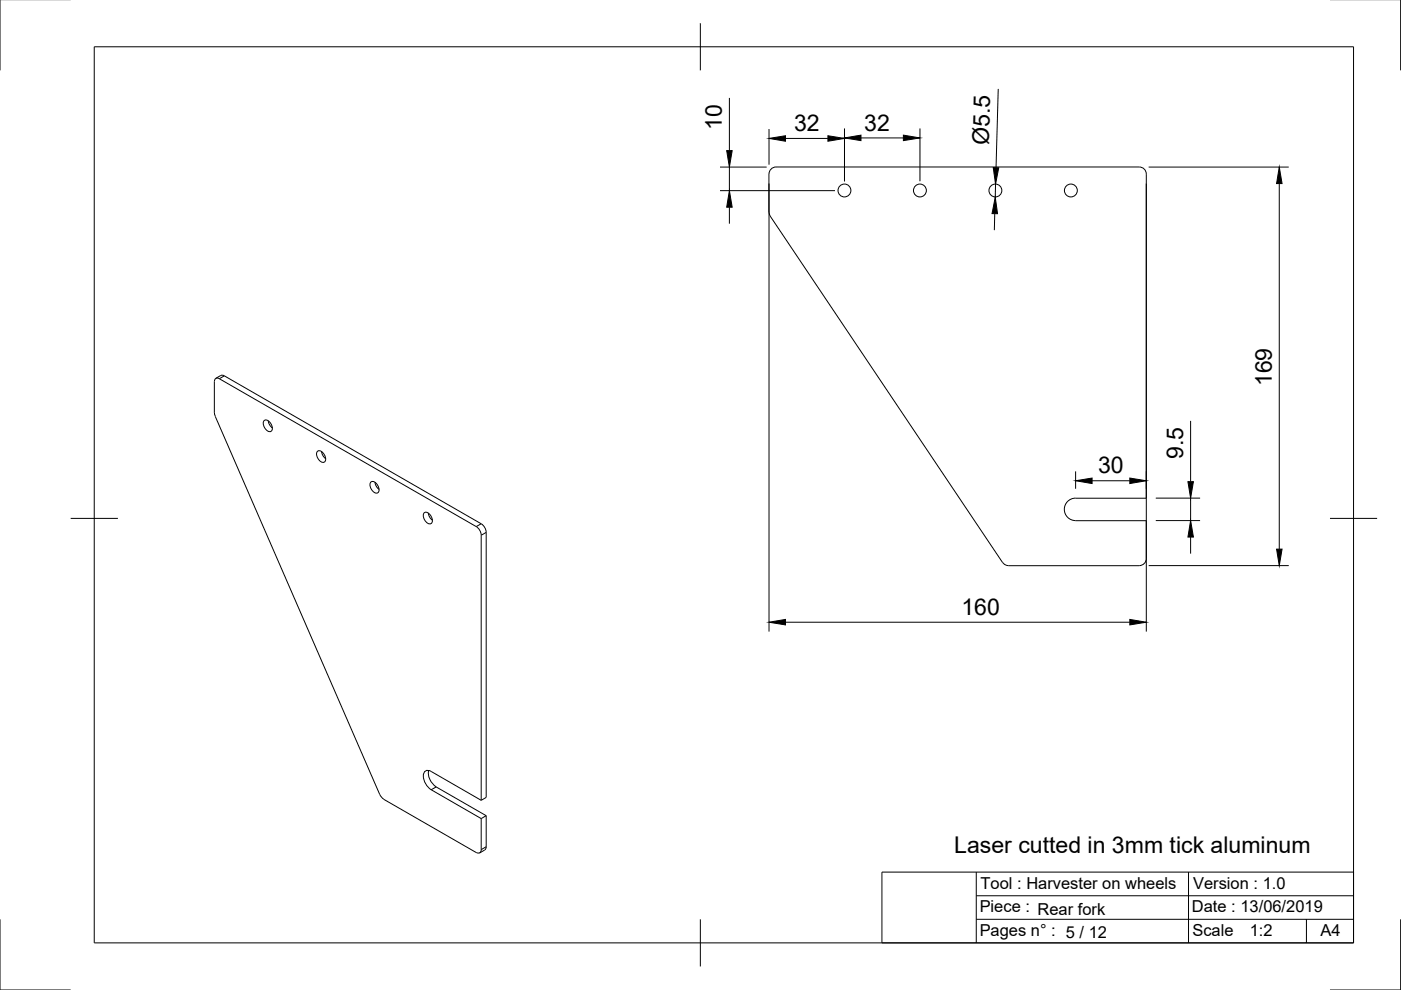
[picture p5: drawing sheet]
<svg xmlns="http://www.w3.org/2000/svg" width="297mm" height="210mm" viewBox="0 0 297 210" stroke-linecap="round" stroke-linejoin="round" font-family="sans-serif">
<!-- layer: Visible -->
<g fill="none" stroke="#000" stroke-width=".21">
<path d="M163.3 45.8l49.3 73.5M163.3 45.8l-.3-.8v-8.1a1.49 1.49 0 0 1 1.5-1.5h77a1.49 1.49 0 0 1 1.5 1.5v68.7h-15a2.38 2.38 0 0 0-2.3 2.4 2.38 2.38 0 0 0 2.3 2.4M45.4 80.9v6.6M45.5 80.9v-.3a.61 .61 0 0 1 1-.3l54.5 31.3a2.33 2.33 0 0 1 1 1.9v56.2M45.5 87.5l.1 .8 35.1 80.4 .7 .8 19.6 11.3a.66 .66 0 0 0 .7 0 .66 .66 0 0 0 .3-.7M45.8 80.2l1.2-.7 .6 .2 54.4 31.4a2.33 2.33 0 0 1 1.1 1.8v56.2l-1.1 .6M56.1 89.1a1.57 1.57 0 0 1 1.4 2.4 1.57 1.57 0 0 1-1.4-2.4zM56.9 89.2l.2 .7 .6 .8M67.4 95.6a1.57 1.57 0 0 1 1.4 2.4 1.57 1.57 0 0 1-1.4-2.4zM68.2 95.7l.2 .7 .6 .8M78.7 102.1a1.57 1.57 0 0 1 1.4 2.4 1.57 1.57 0 0 1-1.4-2.4zM79.5 102.3l.4 1 .5 .5"/>
<path d="M90 108.7a1.57 1.57 0 0 1 1.4 2.3 1.57 1.57 0 0 1-1.4-2.3zM90.8 108.8l.2 .7 .7 .8M212.6 119.3a1.49 1.49 0 0 0 1.2 .6M213.8 119.9h27.7M228 110.4h15v8M243 118.4a1.49 1.49 0 0 1-1.5 1.5M90.9 163.3a3.5 3.5 0 0 0 1.6 3.5l10.6 6.1M102 169.7l-10.6-6.1a1.02 1.02 0 0 0-1.2-.2 1.02 1.02 0 0 0-.4 1.1 3.7 3.7 0 0 0 1.6 2.9l10.6 6.2M102 173.6v6.5M103.1 172.9v6.9l-.3 .4-1.1 .6M103.1 172.9l-1.1 .7"/>
<circle cx="179" cy="40.4" r="1.37"/>
<circle cx="195" cy="40.4" r="1.37"/>
<circle cx="211" cy="40.4" r="1.37"/>
<circle cx="227" cy="40.4" r="1.37"/>
</g>
<!-- layer: Visible Narrow -->
<path d="M47.6 79.7l-1.1 .6M102 111.1l-1 .5M103.1 112.9l-1.1 .6M92.5 166.8l-1.1 .6M103.1 179.5l-1.1 .6" fill="none" stroke="#000" stroke-width=".21"/>
<!-- layer: Border -->
<path d="M0 -.1v15M297 -.1v15M20 9.9h267v190h-267zM148.5 4.9v10M15 109.9h10M282 109.9h10M0 194.9v15h15M148.5 194.9v10M297 194.9v15h-15" fill="none" stroke="#000" stroke-width=".21"/>
<!-- layer: TitleBlock -->
<path d="M187 184.9h100v15h-100zM207 194.9h80M207 189.9h80M207 184.9v15M252 184.9v15M277 194.9v5" fill="none" stroke="#000" stroke-width=".21"/>
<!-- layer: Dimensions -->
<g fill="none" stroke="#000" stroke-width=".21">
<path d="M211.6 18.9l-.4 16.7M152.7 35.4h9.8M154.6 20.8v11.1M154.6 35.4v5M163 27.4v7.5M163 38.9v95M166.5 29.4h9M179 27.2v11.2M182.5 29.2h9M195.1 27.2v11.2M211.1 39l-.1 2.8M243 38.9v95"/>
<path d="M243.5 35.4h29.7M271.2 38.9v77.5M152.7 40.4h24.3M154.6 43.9v3.5M210.9 45.3l-.1 3.5M228 99.9v3.7M252.4 89.2v12.9M231.5 101.9h8M243.5 119.9h29.7M245 110.4h9.4M245 105.6h9.4M252.4 105.6v4.8"/>
<path d="M252.4 113.9v3.5M166.5 131.9h73"/>
</g>
<g fill="#000" stroke="#000" stroke-width=".21">
<path d="M154.1 31.9h1.1l-.6 3.5zM163 29.4l3.5-.6v1.1zM175.5 28.8l3.5 .6-3.5 .5zM179 29.2l3.5-.5v1.1zM191.5 28.7l3.6 .5-3.6 .6zM210.6 35.5l1.2 .1-.7 3.4zM271.2 35.4l.6 3.5h-1.1zM154.6 40.4l.6 3.5h-1.1zM211 41.8l.5 3.5h-1.2zM228 101.9l3.5-.5v1.1zM239.5 101.4l3.5 .5-3.5 .6zM252.4 110.4l.6 3.5h-1.1z"/>
<path d="M251.9 102.1h1.1l-.6 3.5zM270.7 116.4h1.1l-.6 3.5zM163 131.9l3.5-.6v1.2zM239.5 131.3l3.5 .6-3.5 .6z"/>
</g>
<g font-size="4.9">
<text x="153.1" y="27.5" transform="rotate(-90 153.1 27.5)">10</text>
<text x="168.4" y="27.8">32</text>
<text x="183.2" y="27.7">32</text>
<text x="209.7" y="30.7" transform="rotate(-88 209.7 30.7)">Ø5.5</text>
<text x="269.7" y="81.9" transform="rotate(-90 269.7 81.9)">169</text>
<text x="232.8" y="100.4">30</text>
<text x="250.9" y="97.3" transform="rotate(-90 250.9 97.3)">9.5</text>
<text x="203.9" y="130.4">160</text>
<text x="202.3" y="180.8">Laser cutted in 3mm tick aluminum</text>
</g>
<g font-size="3.5">
<text x="207.9" y="188.4">Tool : Harvester on wheels</text>
<text x="253" y="188.4">Version : 1.0</text>
<text x="207.7" y="193.4">Piece : Rear fork</text>
<text x="252.7" y="193.5">Date : 13/06/2019</text>
<text x="207.7" y="198.4">Pages n° : 5 / 12</text>
<text x="252.8" y="198.5">Scale</text>
<text x="265" y="198.5">1:2</text>
<text x="280" y="198.4">A4</text>
</g>
</svg>
